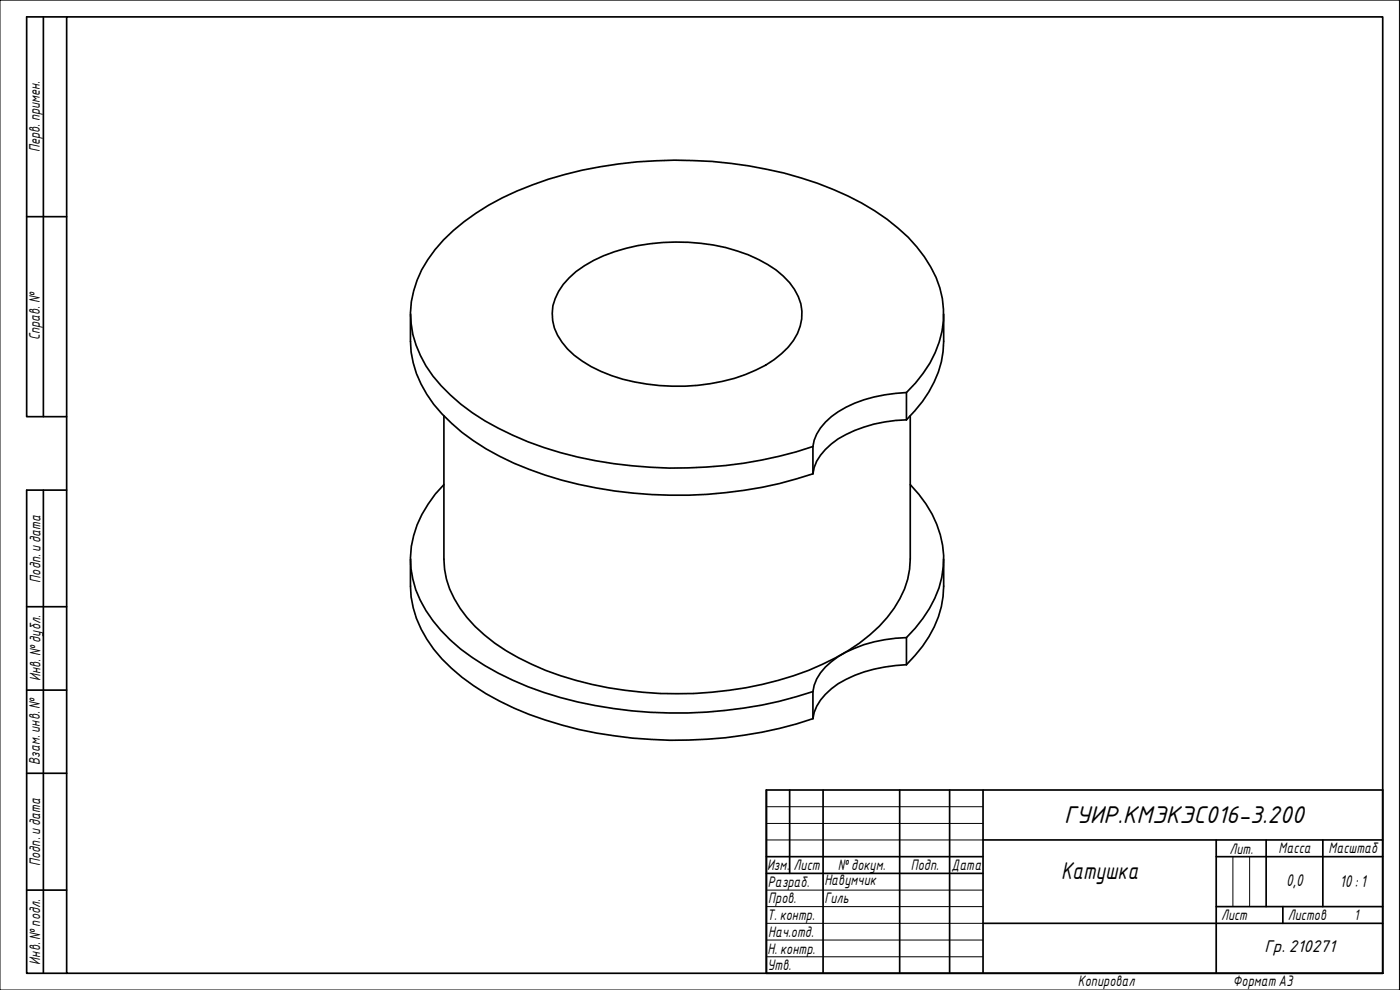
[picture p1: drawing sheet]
<svg xmlns="http://www.w3.org/2000/svg" width="420mm" height="297mm" viewBox="0 0 420 297" stroke-linecap="round" stroke-linejoin="round" font-family="sans-serif">
<g fill="none" stroke="#000" stroke-width=".51">
<path d="M123.2 94.3v8.1a33.8 33.8 0 0 0 12.3 24.6 79.9 79.9 0 0 0 33.1 17.1 132.6 132.6 0 0 0 75.4-1.9M170.8 83.4a39 39 0 0 1 20.5-9.7 59.8 59.8 0 0 1 36.3 4.1 24 24 0 0 1 12 11.2 14.5 14.5 0 0 1-5 17.1 42.2 42.2 0 0 1-21.4 9 59.2 59.2 0 0 1-35.8-5.1 22.1 22.1 0 0 1-11-11.6 13.5 13.5 0 0 1 2.6-13.1zM283.2 94.3v8.1a33.4 33.4 0 0 1-11.2 23.6M272 117.8a39 39 0 0 0-22.5 7.2 14.3 14.3 0 0 0-5.5 9M272 117.8a34 34 0 0 0 11.1-21.6 30 30 0 0 0-8-22.1 63.3 63.3 0 0 0-25.1-17.3 127 127 0 0 0-58.8-8.2 111.3 111.3 0 0 0-44.6 13 52.3 52.3 0 0 0-20 19.3 28.1 28.1 0 0 0 1.2 28.9 57.8 57.8 0 0 0 26.1 20.8 123.2 123.2 0 0 0 58.2 9.5 123.1 123.1 0 0 0 31.9-6.1M272 117.8v8.2M133.2 124.8v43a27 27 0 0 0 6.9 17.5 53.3 53.3 0 0 0 19.5 14 108.6 108.6 0 0 0 54 8.4 90.5 90.5 0 0 0 44.3-14.7 36.7 36.7 0 0 0 14.5-19.2l.6-3.1 .2-2.9v-43M244 134v8.2M272 126a39 39 0 0 0-22.5 7.2 14.3 14.3 0 0 0-5.5 9M133.2 145.4a32.8 32.8 0 0 0-10 21.8 29.8 29.8 0 0 0 6.7 19 55.9 55.9 0 0 0 19.6 15.8 118.2 118.2 0 0 0 56.9 11.9 129.7 129.7 0 0 0 37.6-6.4M273.2 145.4a31.4 31.4 0 0 1 9.9 24.6 33.8 33.8 0 0 1-11.1 21.3M123.2 167.8v8.1a34.1 34.1 0 0 0 12.3 24.6 80.9 80.9 0 0 0 33.1 17 132.6 132.6 0 0 0 75.4-1.9"/>
<path d="M283.2 167.8v8.1a30.8 30.8 0 0 1-8.6 20.8l-2.6 2.7M272 199.4a39 39 0 0 0-22.5 7.3 14.3 14.3 0 0 0-5.5 8.9M272 191.3a37.9 37.9 0 0 0-22.5 7.3 13.8 13.8 0 0 0-5.5 8.9M272 191.3v8.1M244 207.5v8.1"/>
</g>
<g fill="none" stroke="#000" stroke-width=".51">
<path d="M230 237h185v55h-185zM237 237v25.1M247 237v55M270 237v55M285 237v55M295 237v55M230 257h65M295 252h120M365 257h50M365 252v40M380 252v20M397 252v20"/>
<path d="M230 262.1h65M295 277h120M365 272h50M385 272v5"/>
</g>
<path d="M230 242h65M230 247.1h65M230 252h65M370 257v15M375 257v15M230 267.1h65M230 272h65M230 277h65M230 282.1h65M230 287.1h65" fill="none" stroke="#000" stroke-width=".3"/>
<path d="M0 0h420v297h-420z" fill="none" stroke="#000" stroke-width=".3"/>
<path d="M20 5.1h395v286.9h-395z" fill="none" stroke="#000" stroke-width=".51"/>
<path d="M13 5.1v119.9M20 5.1h-12v119.9h12M8 65h12M13 147.1v144.9M20 147.1h-12v144.9h12M8 182h12M8 207.1h12M8 232h12M8 267.1h12" fill="none" stroke="#000" stroke-width=".51"/>
<g font-size="7">
<text x="319.3" y="247">ГУИР.КМЭКЭС016-3.200</text>
<text x="318.5" y="263.8">Катушка</text>
</g>
<g font-size="4.9">
<text x="386" y="265.9">0,0</text>
<text x="402.1" y="266.2">10: 1</text>
<text x="379.5" y="285.7">Гр. 210271</text>
</g>
<g font-size="4.4">
<text x="11.9" y="45.6" transform="rotate(-90 11.9 45.6)">Перв. примен.</text>
<text x="12" y="102.2" transform="rotate(-90 12 102.2)">Справ. №</text>
<text x="12.2" y="174.8" transform="rotate(-90 12.2 174.8)">Подп. идата</text>
<text x="12.2" y="204.3" transform="rotate(-90 12.2 204.3)">Инв. №дубл.</text>
<text x="12" y="229.5" transform="rotate(-90 12 229.5)">Взам. инв. №</text>
<text x="369" y="256.1">Лит.</text>
<text x="383.7" y="256.1">Масса</text>
<text x="398.7" y="256.1">Масштаб</text>
<text x="12.1" y="259.8" transform="rotate(-90 12.1 259.8)">Подп. идата</text>
<text x="230.2" y="261.1">Изм.</text>
<text x="238.2" y="261.1">Лист</text>
<text x="251.5" y="261">№докум.</text>
<text x="273.4" y="261.2">Подп.</text>
<text x="285.6" y="261.2">Дата</text>
<text x="230.4" y="266.1">Разраб.</text>
<text x="247.4" y="265.7">Навумчик</text>
<text x="230.6" y="271.1">Пров.</text>
<text x="247.4" y="271.1">Гиль</text>
<text x="230.3" y="276.1">Т. контр.</text>
<text x="230.5" y="281.1">Нач.отд.</text>
<text x="366.5" y="276.1">Лист</text>
<text x="386.5" y="276.1">Листов</text>
<text x="406.4" y="276">1</text>
<text x="230.4" y="286.1">Н. контр.</text>
<text x="12.1" y="289.4" transform="rotate(-90 12.1 289.4)">Инв. №подл.</text>
<text x="230.3" y="291.1">Утв.</text>
<text x="323.5" y="295.8">Копировал</text>
<text x="370" y="295.7">Формат A3</text>
</g>
</svg>
